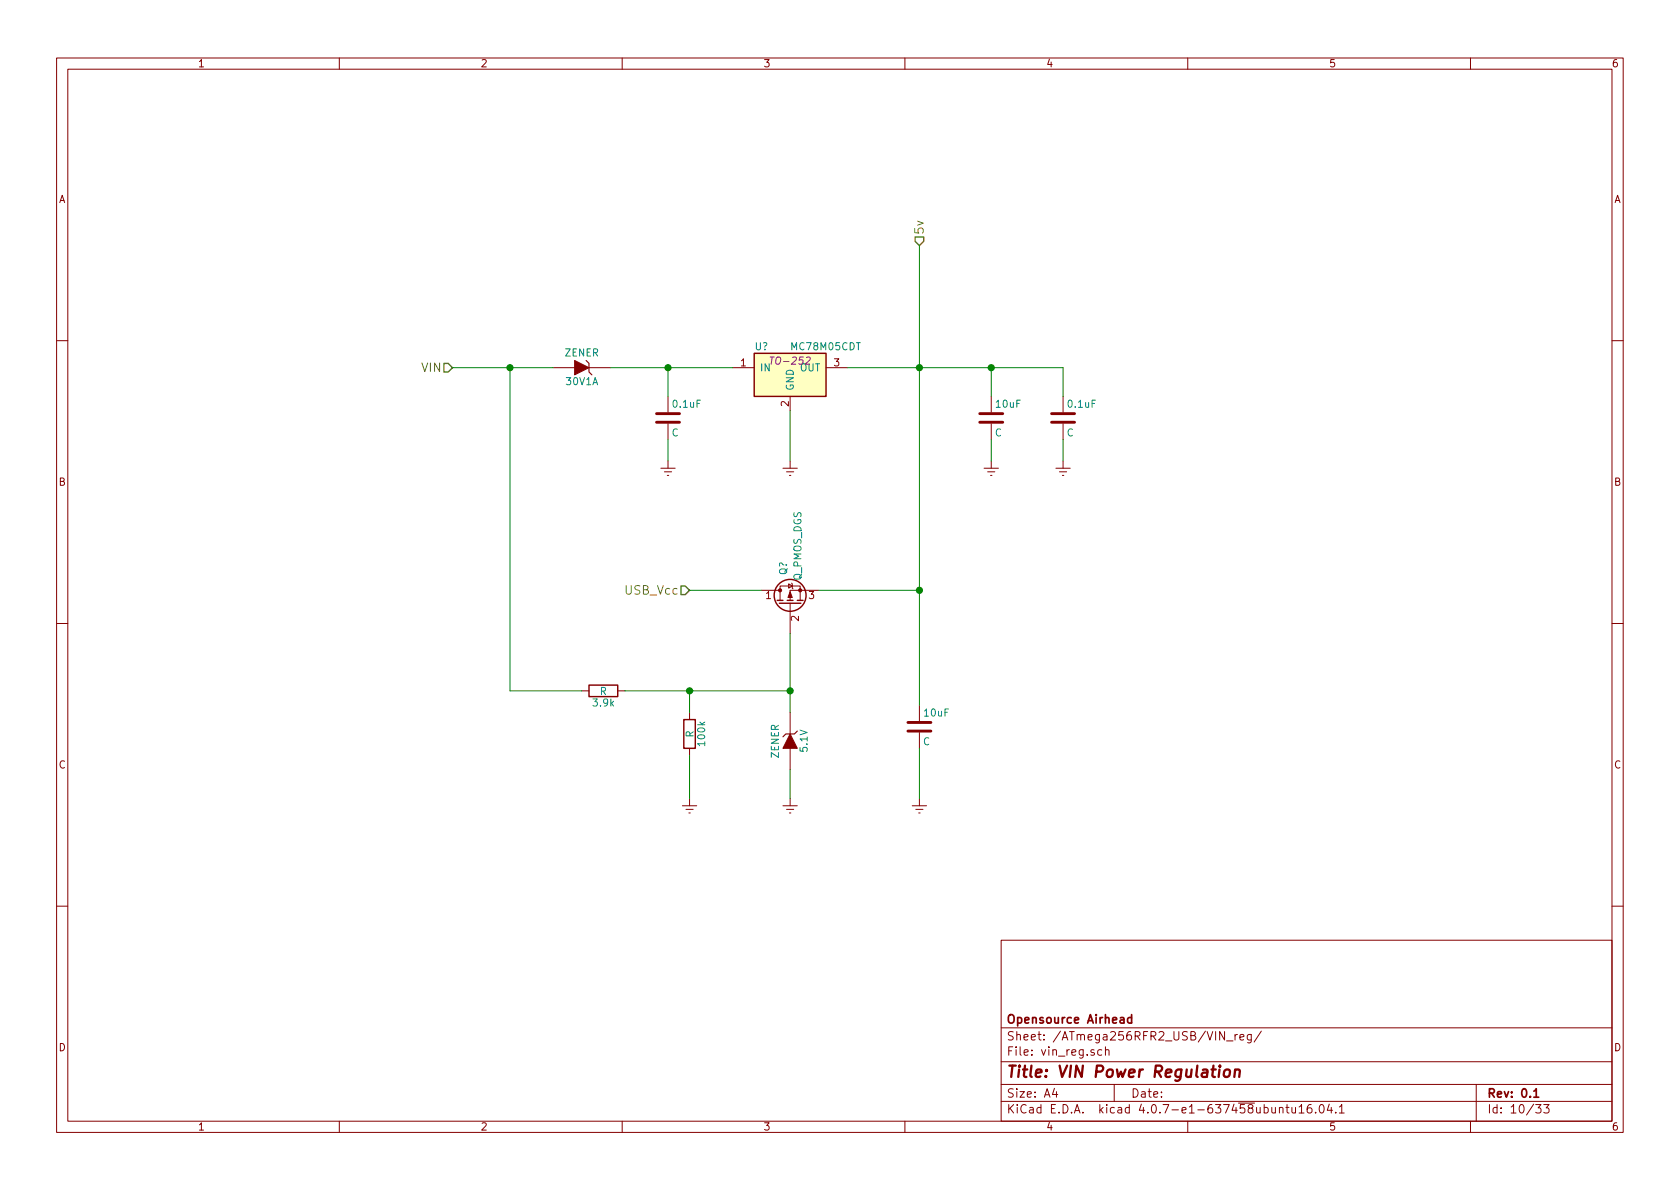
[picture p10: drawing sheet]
<svg xmlns="http://www.w3.org/2000/svg" width="297mm" height="210mm" viewBox="0 0 297 210" stroke-linecap="round" stroke-linejoin="round" font-family="sans-serif">
<g fill="none" stroke="#840000" stroke-width=".18">
<path d="M10 10.3h277v189.9h-277zM12 12.2h273v186.1h-273zM60 10.3v1.9M110 10.3v1.9M160 10.3v1.9M210 10.3v1.9M260 10.3v1.9M10 60.2h2M97.8 65h3.8M104.1 65h3.8M118.1 70.1v2.8M118.1 74.9v2.8"/>
<path d="M129.5 65h3.8M139.7 70.1v2.5M146 65h3.9M175.3 70.1v2.8M175.3 74.9v2.8M188 70.1v2.8M188 74.9v2.8M285 60.2h2M116.8 82.8h2.6M117.5 83.4h1.2M118 84.1h.2M118.1 81.5v1.3"/>
<path d="M138.4 82.8h2.6M139.1 83.4h1.2M139.6 84.1h.2M139.7 81.5v1.3M174 82.8h2.5M174.6 83.4h1.3M175.1 84.1h.3M175.3 81.5v1.3M186.7 82.8h2.5M187.3 83.4h1.3M187.8 84.1h.3M188 81.5v1.3"/>
<path d="M10 110.3h2M134.6 104.4h3.3M137.9 104.4v-.8h3.6v2.6M137.9 104.4v1.8M139.4 103.2l.7 .4-.7 .4zM139.7 106.7v5.3M140 103.1l.1 .1v.8l.1 .1M144.8 104.4h-5.1v1.8M285 110.3h2M102.9 122.2h1.2M109.2 122.2h1.3M121.9 126v1.2"/>
<path d="M121.9 132.3v1.3M139.7 126v3.8M139.7 132.3v3.8M162.6 124.7v2.8M162.6 129.5v2.8M120.6 142.5h2.6M121.3 143.1h1.3M121.8 143.8h.2M121.9 141.2v1.3M138.4 142.5h2.6M139.1 143.1h1.2M139.6 143.8h.2"/>
<path d="M139.7 141.2v1.3M161.3 142.5h2.5M161.9 143.1h1.3M162.4 143.8h.3M162.6 141.2v1.3M10 160.2h2M177 166.3h108v32h-108zM285 160.2h2M60 198.3v1.9M110 198.3v1.9M160 198.3v1.9M177 194.8h108"/>
<path d="M177 191.8h108M177 187.8h108M177 181.8h108M186.4 192.5l-.3 1h.9M186.8 193v1M194.8 185.7l-.4-.1-.3 .3 .1 .6 .2 .1 .4-.1M195.5 185.7l.2-.1 .3 .1 .1 .9M195.5 185.1v1.5M197 191.8v3M210 198.3v1.9M216.9 184.1h1.1M218.4 182.9v1"/>
<path d="M218.8 182.9l-.4 .3M219.2 183.4l.7-.1v-.3l-.4-.1-.3 .2 .1 .7h.6M221.2 182.9v1.4l-.2 .1-.4-.1M221.2 183l-.4-.1-.3 .3 .1 .6 .2 .1 .4-.1M223 182.3l-1.3 2M226.2 196l.2-.2 .4 .1v.9M226.2 195.8v1M227.4 195.8h.5M227.6 195.3v1.3l.3 .2M228.4 195.8l.1 .9 .4 .1 .2-.1M229.1 195.8v1M229.7 195.8l.4-.5v1.5"/>
<path d="M229.7 196.8h.9M231.8 195.3a.59 .59 0 0 0-.7 .7l.1 .7 .2 .1 .5-.1 .1-.5-.2-.2-.4-.1-.3 .3M232.6 196.7v.1M233.4 195.5l.2-.2a.81 .81 0 0 1 .6 .6 .81 .81 0 0 1-.3 .8l-.1 .1a.79 .79 0 0 1-.4-1.3zM235 195.2l-.3 1.1h.9M235.4 195.8v1M236.2 196.7v.1M236.8 195.8l.4-.5v1.5M236.8 196.8h.9M260 198.3v1.9M261 191.8v6.5M271.5 195.3h1l-.5 .6 .4 .1v.7l-.2 .1-.7-.1"/>
<path d="M272.9 195.3h1l-.5 .6 .4 .1v.7l-.2 .1-.7-.1"/>
</g>
<path d="M200.1 179.4v1.5M200.1 180l-.5-.1-.2 .3v.6l.2 .1 .5-.1M271.2 193l.4-.5v1.5M271.2 194h.9" fill="none" stroke="#840000" stroke-width=".3"/>
<path d="M215.6 189.1l-.1 1.3M215.7 188.4v.2l.1-.1-.1-.1v.2M216.6 189.3a.51 .51 0 0 1 .5-.2 .51 .51 0 0 1 .4 .4l-.1 .6a.54 .54 0 0 1-.5 .4 .54 .54 0 0 1-.5-.4zM218.4 189.3a.52 .52 0 0 1 .8 .1l-.1 1M218.4 189.1l-.2 1.3" fill="none" stroke="#840000" stroke-width=".41"/>
<path d="M161.8 41.9h1.5v.8l-.7 .7-.8-.7zM78.5 64.3h.7l.8 .7-.8 .8h-.7zM120.4 103.6h.8l.7 .8-.7 .8h-.8z" fill="none" stroke="#848400" stroke-width=".25"/>
<path d="M103.6 63.7l.5 .6v1.5l.5 .5M141 129.3l-.5 .5h-1.6l-.5 .5" fill="none" stroke="#840000" stroke-width=".2"/>
<g fill="#840000" stroke="#840000" stroke-width=".18">
<path d="M101.6 63.7l2.5 1.3-2.5 1.3z"/>
<path d="M139.7 104.6l.4 1.1h-.8z"/>
<path d="M139.7 129.8l1.3 2.5h-2.6z"/>
<circle cx="141.5" cy="104.4" r=".28"/>
<circle cx="137.9" cy="104.4" r=".28"/>
</g>
<path d="M133.3 62.5h12.7v7.6h-12.7z" fill="#ffffc2" stroke="#ffffc2" stroke-width=".18"/>
<g fill="none" stroke="#840000" stroke-width=".25">
<path d="M133.3 62.5h12.7v7.6h-12.7zM137.4 106.2h1M137.8 106.7h3.8M139.2 106.2h1M141 106.2h1M104.1 121.2h5.1v2h-5.1zM120.9 127.2h2v5.1h-2z"/>
<circle cx="139.7" cy="105.3" r="2.82"/>
</g>
<path d="M136.2 63.1h.7" fill="none" stroke="#840084" stroke-width=".18"/>
<path d="M116.1 74.7h4M116.1 73.1h4M173.2 74.7h4.1M173.2 73.1h4.1M185.9 74.7h4.1M185.9 73.1h4.1M160.5 129.3h4.1M160.5 127.8h4.1" fill="none" stroke="#840000" stroke-width=".51"/>
<g fill="none" stroke="#008400" stroke-width=".18">
<path d="M162.6 43.4v81.3M80 65h17.8M90.2 65v57.2h12.7M107.9 65h21.6M118.1 65v5.1M118.1 77.7v3.8M139.7 72.6v8.9M149.9 65h38.1v5.1M175.3 65v5.1M175.3 77.7v3.8M188 77.7v3.8M121.9 104.4h12.7"/>
<path d="M139.7 112v14M144.8 104.4h17.8M110.5 122.2h29.2M121.9 122.2v3.8M121.9 133.6v7.6M139.7 136.1v5.1M162.6 132.3v8.9"/>
</g>
<g fill="#008400" stroke="#008400" stroke-width=".25">
<circle cx="90.2" cy="65" r=".51"/>
<circle cx="139.7" cy="122.2" r=".51"/>
<circle cx="121.9" cy="122.2" r=".51"/>
<circle cx="118.1" cy="65" r=".51"/>
<circle cx="175.3" cy="65" r=".51"/>
<circle cx="162.6" cy="65" r=".51"/>
<circle cx="162.6" cy="104.4" r=".51"/>
</g>
<text font-size="2.8" fill="#840000" x="178" y="190.5">Title: VIN Power Regulation</text>
<g font-size="2.1" fill="#848400">
<text x="163.3" y="41.5" transform="rotate(-90 163.3 41.5)">5v</text>
<text x="74.5" y="65.8">VIN</text>
<text x="110.5" y="105.2">USB_Vcc</text>
</g>
<g font-size="2.1" fill="#840000">
<text x="178" y="184">Sheet: /ATmega256RFR2_USB/VIN_reg/</text>
<text x="178" y="181">Opensource Airhead</text>
<text x="178" y="186.7">File: vin_reg.sch</text>
<text x="178" y="196.9">KiCad E.D.A. kicad 4.0.7-e1-637458ubuntu16.04.1</text>
<text x="178" y="194.1">Size: A4</text>
<text x="200" y="194.1">Date:</text>
<text x="263" y="194.1">Rev: 0.1</text>
<text x="263" y="196.9">Id: 10/33</text>
</g>
<g font-size="1.8" fill="#840000">
<text x="35" y="11.9">1</text>
<text x="85" y="11.9">2</text>
<text x="135" y="11.9">3</text>
<text x="185" y="11.9">4</text>
<text x="235" y="11.9">5</text>
<text x="285" y="11.9">6</text>
<text x="10.4" y="35.9">A</text>
<text x="285.4" y="35.9">A</text>
<text x="131" y="64.8">1</text>
<text x="147.5" y="64.8">3</text>
<text x="139.4" y="71.9" transform="rotate(-90 139.4 71.9)">2</text>
<text x="10.4" y="85.9">B</text>
<text x="285.4" y="85.9">B</text>
<text x="135.4" y="105.9">1</text>
<text x="143" y="105.9">3</text>
<text x="141.2" y="109.8" transform="rotate(-90 141.2 109.8)">2</text>
<text x="10.4" y="135.9">C</text>
<text x="285.4" y="135.9">C</text>
<text x="10.4" y="185.9">D</text>
<text x="285.4" y="185.9">D</text>
<text x="35" y="199.9">1</text>
<text x="85" y="199.9">2</text>
<text x="135" y="199.9">3</text>
<text x="185" y="199.9">4</text>
<text x="235" y="199.9">5</text>
<text x="285" y="199.9">6</text>
</g>
<g font-size="1.8" fill="#008484">
<text x="99.9" y="63">ZENER</text>
<text x="133.5" y="61.9">U?</text>
<text x="134.4" y="65.7">IN</text>
<text x="140.1" y="61.9">MC78M05CDT</text>
<text x="141.3" y="65.7">OUT</text>
<text x="100.2" y="68.1">30V1A</text>
<text x="140.3" y="69.1" transform="rotate(-90 140.3 69.1)">GND</text>
<text x="118.7" y="77.2">C</text>
<text x="119.1" y="72.1">0.1uF</text>
<text x="175.9" y="77.2">C</text>
<text x="176.2" y="72.1">10uF</text>
<text x="188.6" y="77.2">C</text>
<text x="188.9" y="72.1">0.1uF</text>
<text x="139.1" y="101.7" transform="rotate(-90 139.1 101.7)">Q?</text>
<text x="141.7" y="102.7" transform="rotate(-90 141.7 102.7)">Q_PMOS_DGS</text>
<text x="105" y="124.9">3.9k</text>
<text x="106" y="122.9">R</text>
<text x="122.6" y="130.4" transform="rotate(-90 122.6 130.4)">R</text>
<text x="124.7" y="131.7" transform="rotate(-90 124.7 131.7)">100k</text>
<text x="163.2" y="131.8">C</text>
<text x="163.5" y="126.7">10uF</text>
<text x="137.7" y="134.1" transform="rotate(-90 137.7 134.1)">ZENER</text>
<text x="142.8" y="132.9" transform="rotate(-90 142.8 132.9)">5.1V</text>
</g>
<text font-size="1.8" fill="#840084" x="136.7" y="64.5">TO-252</text>
</svg>
